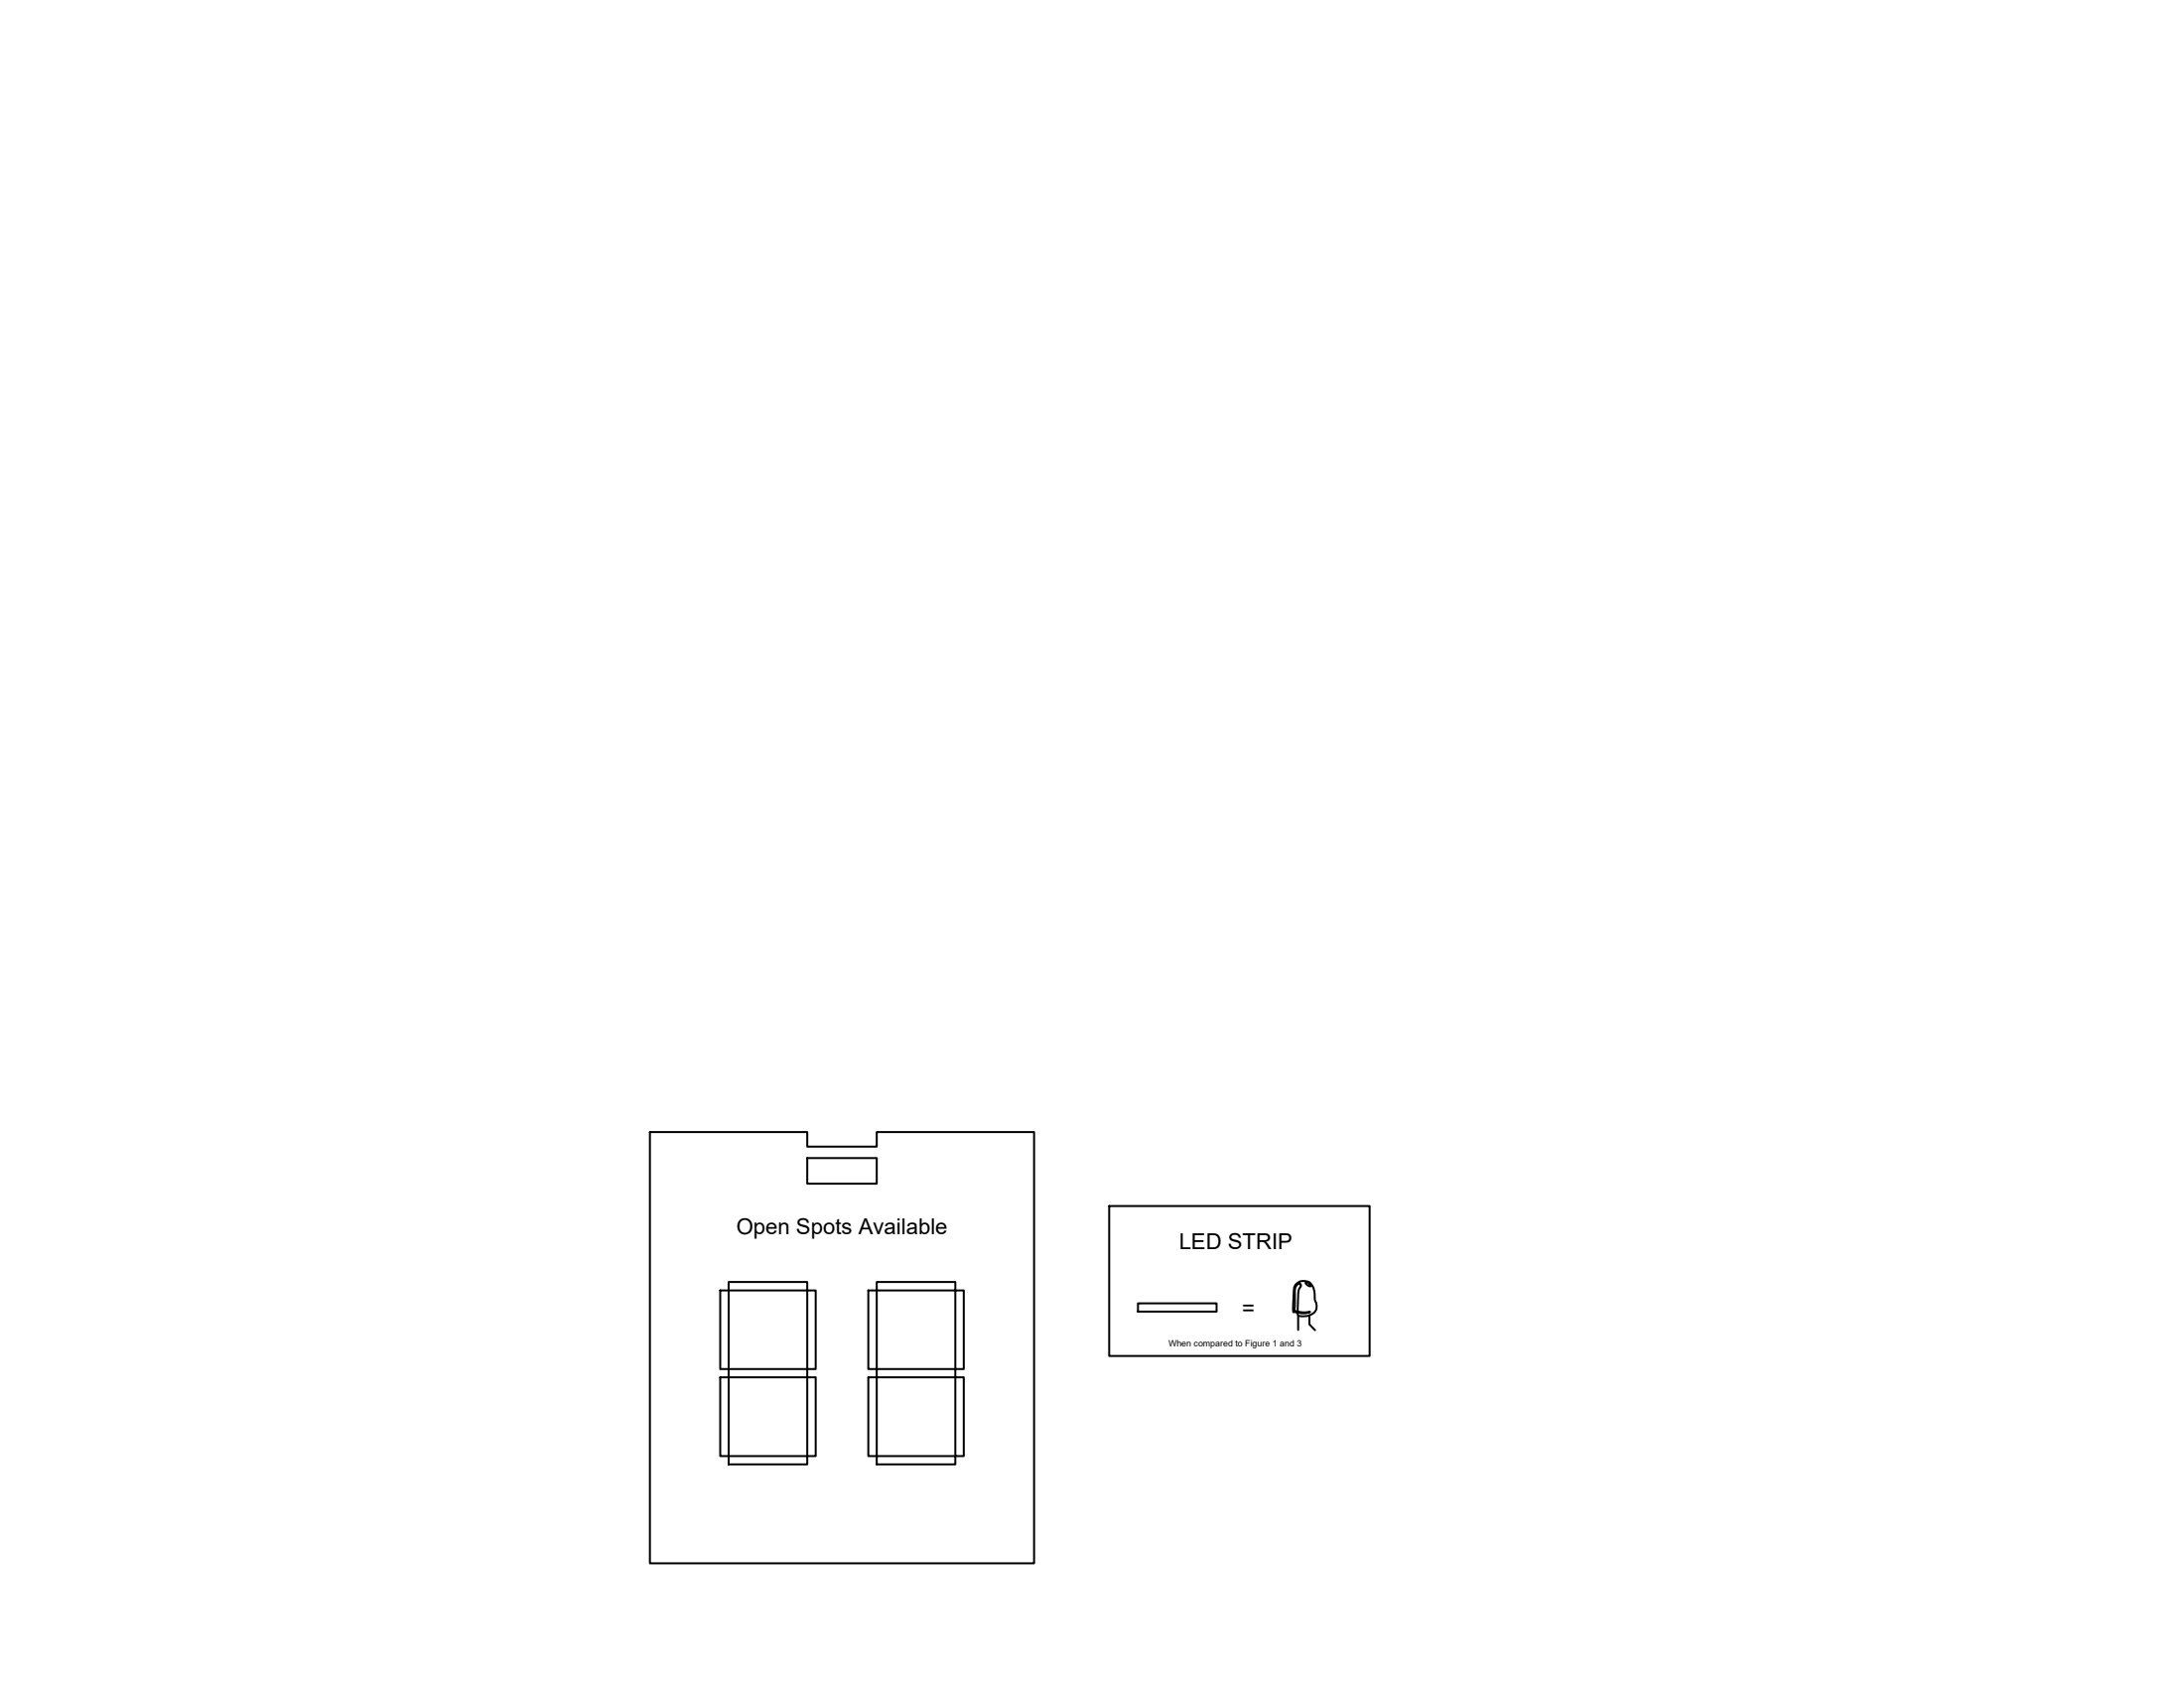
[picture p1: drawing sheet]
<svg xmlns="http://www.w3.org/2000/svg" width="279mm" height="216mm" viewBox="0 0 279 216" stroke-linecap="round" stroke-linejoin="round" font-family="sans-serif">
<!-- layer: 0 -->
<g fill="none" stroke="#000" stroke-width=".25">
<path d="M83.1 144.8h20.2v1.9h8.9v-1.9h20.1v55.2h-49.2zM103.3 148.1h8.9v3.3h-8.9zM141.9 154.3h33.3v19.1h-33.3zM92.1 165.1h1.1v10h-1.1zM92.1 176.2h1.1v10h-1.1zM93.2 164h10.1v1.1h-10.1zM93.2 175.1h10.1v1.1h-10.1zM103.3 165.1h1.1v10h-1.1zM103.3 176.2h1.1v10h-1.1zM111.1 165.1h1.1v10h-1.1zM111.1 176.2h1.1v10h-1.1zM112.2 164h10v1.1h-10z"/>
<path d="M112.2 175.1h10v1.1h-10zM122.2 165.1h1.1v10h-1.1zM122.2 176.2h1.1v10h-1.1zM145.6 166.7h10v1.1h-10zM165.8 164.3a1.37 1.37 0 0 1 1.4-.4 1.37 1.37 0 0 1 .9 1.3l.1 .4a1.87 1.87 0 0 0 .2 1.1 1.23 1.23 0 0 1-1.1 1.6l-.6 .1a.49 .49 0 0 1-.7-.3 .41 .41 0 0 0-.5-.3h-.1a14 14 0 0 1 .3-3.3zM166 164.3l.1-.1a.28 .28 0 0 1 .3 .2 .28 .28 0 0 1-.1 .3 2.43 2.43 0 0 0-.2 1.5l-.1 1.5 .8 .2 .8-.1a1.87 1.87 0 0 1-2-.2l.1-1.6a2.27 2.27 0 0 1 .1-1.5zM166.1 168.2v1.9M167.1 164a.64 .64 0 0 1 .6 .5h-.3l-.2-.2-.2-.2zM167.5 168.2v1.2l.7 .7M93.2 186.2h10.1v1.1h-10.1zM112.2 186.2h10v1.1h-10z"/>
</g>
<g font-size="2.8">
<text x="94.2" y="157.9">Open Spots Available</text>
<text x="150.8" y="159.8">LED STRIP</text>
<text x="158.9" y="168.2">=</text>
</g>
<text font-size="1.1" x="149.5" y="172.2">When compared to Figure 1 and 3</text>
</svg>
